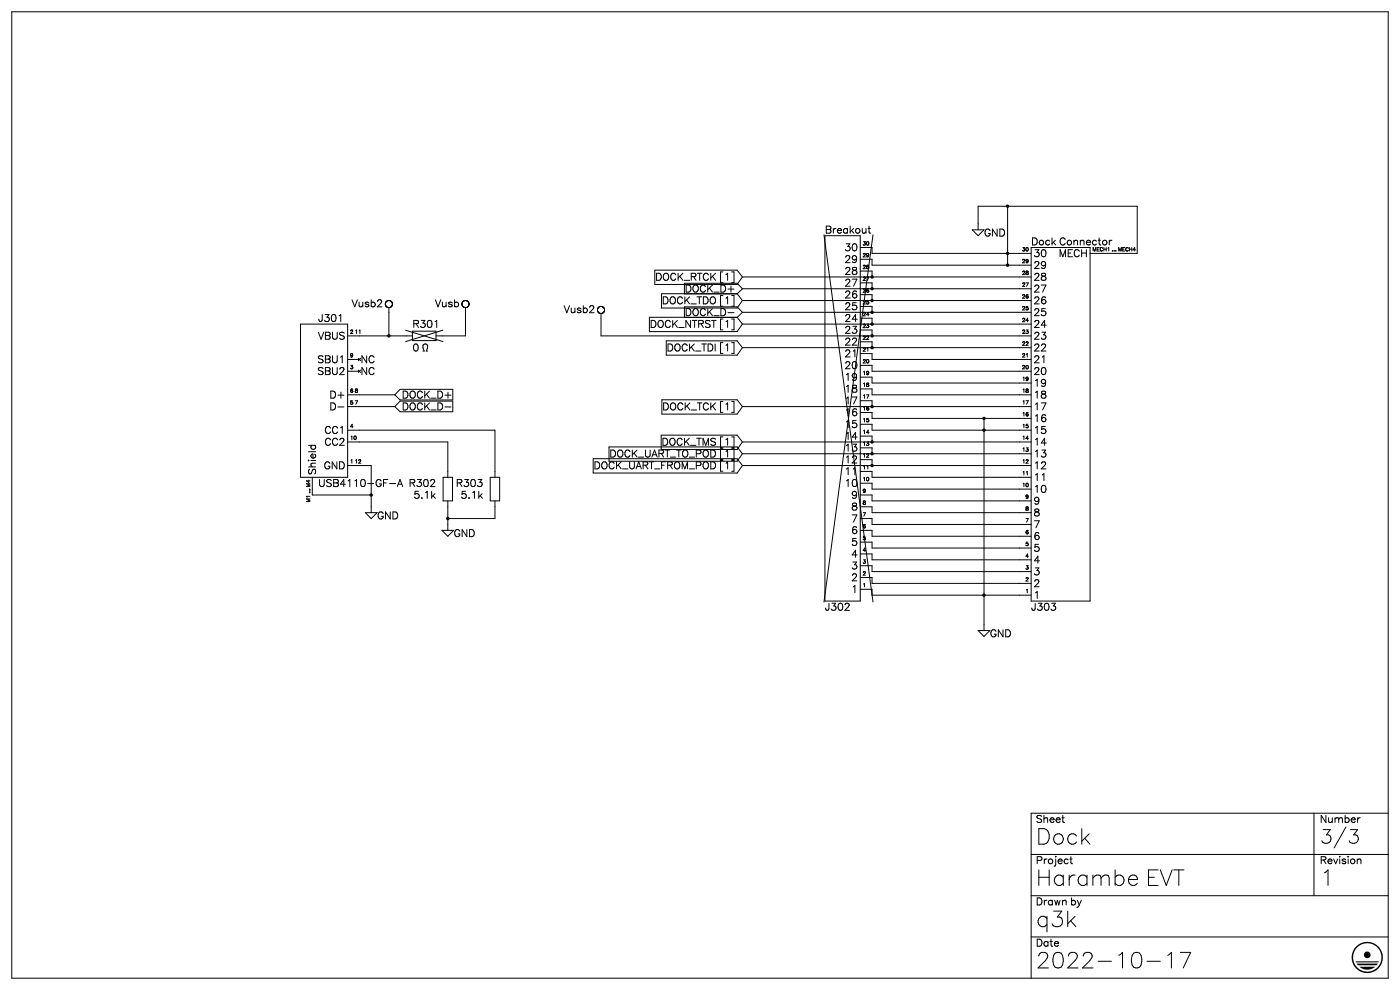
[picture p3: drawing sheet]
<svg xmlns="http://www.w3.org/2000/svg" width="297mm" height="210mm" viewBox="0 0 297 210" stroke-linecap="round" stroke-linejoin="round" font-family="sans-serif">
<g fill="none" stroke="#000" stroke-width=".21">
<path d="M2.5 2.5h292v205h-292zM138.9 57.3h17.5l1.1 1.5M157.5 58.8h61.3M157.5 58.8l-1.1 1.5h-17.5M174.8 49.8l10.4 77.9M175 50h7.5v77.5h-7.5zM182.5 60h2.5v1.2M182.5 55h2.5v1.2h33.8M182.5 52.5h2.5v1.3h33.8M182.5 57.5h2.5v1.3M185.2 49.8l-10.4 77.9M206.3 48.7h2.4l-1.2 1.3z"/>
<path d="M207.5 48.7v-5h33.7v10.1h-9.9M213.8 43.7v12.5M218.8 52.5h12.5v75h-12.5zM63.8 68.7h9.9v32.5h-9.9zM73.7 76.2h2.6M73.7 71.3h13.8M73.7 78.8h2.6M82 65l.1 .1M82 63.9v.1M82 63.9h.1M82.1 63.9h-.1M82.1 65.1h.1"/>
<path d="M82.1 63.9h.1M82.1 65.1l.1 .1M82.2 65.2h.1M82.2 63.8l-.1 .1M82.2 65.2h.2M82.2 63.8h.1M82.3 63.8h-.1M82.4 65.2h.1M82.4 63.8h-.1M82.4 63.8h.1M82.5 65.2v6.1M82.5 63.7v.1"/>
<path d="M82.5 63.7l-.1 .1M82.5 65.2h.1M82.5 63.8h.1M82.6 65.2h-.1M82.6 63.8h.1M82.6 65.2h.1M82.7 63.8h.1M82.8 63.8l.1 .1M82.8 65.2h-.2M82.9 65.2h-.1M82.9 65.1v.1M82.9 63.9h.1"/>
<path d="M82.9 65.1h.1M82.9 63.9l.2 .1M83 65.1h-.1M83 65.1h.1M83 65v.1M83.1 65h-.1M83.1 64h.1M83.1 64v.1M83.1 64.1h.1M83.1 64.9v.1M83.2 64.9h-.1M83.2 64.1v.1"/>
<path d="M83.2 64.2h.1M83.2 64.2v.1M83.2 64.7v.2M83.2 64.7h.1M83.2 64.3v.1M83.2 64.4h.1M83.2 64.6v.1M83.2 64.6h.1M83.2 64.4v.1M83.2 64.5v.1M86 70l8 2.4M87.5 70.2h5v2.1h-5z"/>
<path d="M89.7 74.5h.3a1.15 1.15 0 0 1-.1-1.5h.4a.62 .62 0 0 1 .3 1l-.2 .5h.3M94 70l-8 2.4M98.2 65.1h.1M98.3 65.1h.1M98.3 65.1l.2 .1M98.4 63.9h-.2M98.4 63.8v.1M98.5 65.2h.1M98.5 63.8h-.1M98.5 63.8h.1M98.6 65.2h.1M98.6 63.8h-.1"/>
<path d="M98.6 63.8h.1M98.7 65.2h.1M98.7 63.8h-.1M98.7 63.8h.1M98.7 65.2v6.1h-6.2M98.8 65.2h-.1M98.8 63.8h.1M98.8 65.2h.1M98.9 65.2h-.1M98.9 63.8h.1M98.9 65.2h.1M99 65.2h-.1"/>
<path d="M99 63.8h.1M99 65.2h.1M99.1 63.8v.1M99.1 63.9l.3 .2M99.2 65.1l-.2 .1M99.2 65.1h.1M99.3 65.1h-.1M99.3 65v.1M99.3 65h.1M99.4 64.9l-.1 .1M99.4 64.9h.1M99.4 64.1h.1"/>
<path d="M99.4 64.1v.1M99.4 64.8v.1M99.4 64.8h.1M99.4 64.2h.1M99.5 64.2v.1M99.5 64.3v.1M99.5 64.4h.1M99.5 64.6l-.1 .2M99.5 64.6h.1M99.5 64.4v.1M99.5 64.5v.1M127 66.3l.1 .1"/>
<path d="M127 65.2h.1M127.1 66.4h.1M127.1 65.1l-.1 .1M127.1 65.1h.1M127.2 66.4v.1M127.2 66.5h.2M127.3 65l-.2 .1M127.4 65h-.1M127.4 66.5h.1M127.4 65h.1M127.5 66.5h.1M127.5 65h.1"/>
<path d="M127.5 65h-.1M127.5 66.5v4.8h91.3M127.6 66.5h-.1M127.6 65h.1M127.7 65l.2 .1M127.8 66.5h-.2M127.8 66.4v.1M127.9 66.4h-.1M127.9 66.4h.1M127.9 65.1h.1M127.9 65.1l.2 .2M128 66.3l-.1 .1"/>
<path d="M128 66.3h.1M128.1 66.3h-.1M128.1 66.2v.1M128.1 65.3h.1M128.1 65.3v.1M128.1 65.4h.1M128.2 66.1l-.1 .1M128.2 66.1h.1M128.2 65.4v.1M128.2 65.5h.1M128.2 65.5v.1M128.2 65.6h.1"/>
<path d="M128.2 65.9v.2M128.2 65.9h.1M128.2 65.6v.1M128.2 65.7h.1M128.2 65.8v.1M128.2 65.7v.1M137.8 67.3h18.6l1.1 1.4M140.3 62.3h16.1M141.3 72.3h15.1l1.1 1.5M145.2 60.1h11.2l1.1 1.1M145.2 65.1h11.2l1.1 1.2M156.4 62.3l1.1 1.4"/>
<path d="M157.5 68.7h61.3M157.5 66.3h61.3M157.5 61.2h61.3M157.5 73.8h61.3M157.5 63.7h61.3M157.5 68.7l-1.1 1.6h-18.6M157.5 61.2l-1.1 1.1M157.5 66.3l-1.1 1h-11.2M157.5 73.8l-1.1 1.5h-15.1M157.5 63.7l-1.1 1.6h-16.1M182.5 75h2.5v1.2h33.8M182.5 77.5h2.5v1.3h33.8"/>
<path d="M182.5 67.5h2.5v1.2M182.5 65h2.5v1.3M182.5 70h2.5v1.3M182.5 80h2.5v1.2h33.8M182.5 62.5h2.5v1.2M182.5 72.5h2.5v1.3M73.7 83.8h10.1M73.7 98.8h5v9.9M73.7 86.3h10.1M73.7 93.7h21.3v7.5M73.7 91.3h31.3v9.9M83.8 86.3l1.1 1h11.2"/>
<path d="M83.8 83.8l1.1 1h11.2M96.1 85.1h-11.2l-1.1 1.2M96.1 82.6h-11.2l-1.1 1.2M125.8 97.3h30.6l1.1 1.5M129.2 94.8h27.2l1.1 1.4M140.3 92.3h16.1l1.1 1.4M140.4 84.8h16l1.1 1.5M157.5 98.8h61.3M157.5 86.3h61.3M157.5 93.7h61.3M157.5 96.2h61.3M157.5 93.7l-1.1 1.6h-16.1"/>
<path d="M157.5 98.8l-1.1 1.5h-30.6M157.5 96.2l-1.1 1.6h-27.2M157.5 86.3l-1.1 1.5h-16M182.5 82.5h2.5v1.3h33.8M182.5 90h2.5v1.3h33.8M182.5 85h2.5v1.3M182.5 92.5h2.5v1.2M182.5 95h2.5v1.2M182.5 87.5h2.5v1.2h33.8M182.5 97.5h2.5v1.3M208.7 88.7v45M66.2 101.2v3.8h12.5"/>
<path d="M77.5 108.7h2.5l-1.3 1.3zM84.5 102.7h.7M84.9 101.7l.5 1.5M93.7 112.5h2.6l-1.3 1.2zM94 101.2h2v5.1h-2zM95 106.3v6.2M104 101.2h2v5.1h-2zM105 106.3v3.7h-10M182.5 100h2.5v1.2h33.8M182.5 105h2.5v1.3h33.8M182.5 117.5h2.5v1.3h33.8M182.5 110h2.5v1.3h33.8"/>
<path d="M182.5 107.5h2.5v1.2h33.8M182.5 112.5h2.5v1.2h33.8M182.5 102.5h2.5v1.3h33.8M182.5 115h2.5v1.3h33.8M182.5 120h2.5v1.2h33.8M182.5 125h2.5v1.2h33.8M182.5 122.5h2.5v1.3h33.8M207.5 133.7h2.5l-1.3 1.3zM278.7 172.5v17.5M286.5 176h1.5l-.8 1.1M287.9 177.2a1 1 0 0 1-.2 1.5M294.5 172.5h-75.7v35"/>
<path d="M218.8 190h75.7M218.8 181.3h75.7M218.8 198.7h75.7M248 202.5l.5-.5v3.3M250.4 202h2.2l-1.6 3.3"/>
</g>
<g fill="#000">
<path d="M287.7 200.8a3.3 3.3 0 0 1 2.4-1v.3a3 3 0 0 0-2.7 4.3 3 3 0 0 0 5 .5 3 3 0 0 0-1.7-4.8h-.6v-.3a3.3 3.3 0 0 1 3.2 4.2 3.3 3.3 0 0 1-4.9 2 3.3 3.3 0 0 1-.7-5.2zM288.4 205.1h3.3a2.59 2.59 0 0 1-3.3 0zM287.8 204.4h4.5l-.3 .4h-3.9zM287.6 203.9h4.9l-.1 .2h-4.7z"/>
<circle cx="290.1" cy="202.5" r=".71"/>
</g>
<g fill="none" stroke="#000" stroke-width=".75">
<path d="M185 58.7v.1M213.8 43.7h.1M213.8 53.7v.1M213.8 56.2h.1M82.5 71.2v.1M185 61.2h.1M185 63.7h.1M185 66.2v.1M185 68.7h.1M185 71.2v.1M185 73.7v.1M185 86.2v.1"/>
<path d="M185 93.7h.1M185 96.2h.1M185 98.7v.1M208.7 88.7h.1M208.7 91.2v.1M78.7 105h.1M95 110h.1M208.7 126.2h.1"/>
</g>
<g font-size="5.3">
<text x="219.8" y="179.1">Dock</text>
<text x="219.8" y="187.9">Harambe EVT</text>
<text x="280" y="187.9">1</text>
<text x="219.8" y="196.6">q3k</text>
<text x="219.8" y="205.4">2022-10-17</text>
</g>
<text font-size="4.6" x="280" y="178.9">3/3</text>
<g font-size="2.4">
<text x="175" y="49.5">Breakout</text>
<text x="179.3" y="53.3">30</text>
<text x="208.8" y="50.1">GND</text>
<text x="218.7" y="52">Dock Connector</text>
<text x="137.9" y="59.5">DOCK_RTCK [1]</text>
<text x="179.3" y="55.7">29</text>
<text x="179.3" y="58.2">28</text>
<text x="219.2" y="54.5">30</text>
<text x="219.2" y="57">29</text>
<text x="219.2" y="59.5">28</text>
<text x="223.7" y="54.5">MECH</text>
<text x="74.4" y="65.1">Vusb2</text>
<text x="92" y="65.1">Vusb</text>
<text x="139.3" y="64.5">DOCK_TDO [1]</text>
<text x="144.6" y="62">DOCK_D+</text>
<text x="179.3" y="60.8">27</text>
<text x="179.3" y="65.8">25</text>
<text x="179.3" y="63.3">26</text>
<text x="219.2" y="62">27</text>
<text x="219.2" y="64.5">26</text>
<text x="66.7" y="72">VBUS</text>
<text x="67.5" y="68.3">J301</text>
<text x="87.5" y="69.5">R301</text>
<text x="119.4" y="66.4">Vusb2</text>
<text x="136.4" y="69.5">DOCK_NTRST [1]</text>
<text x="145.2" y="67">DOCK_D-</text>
<text x="179.3" y="68.3">24</text>
<text x="179.3" y="70.7">23</text>
<text x="219.2" y="67">25</text>
<text x="219.2" y="69.5">24</text>
<text x="219.2" y="72">23</text>
<text x="67" y="77">SBU1</text>
<text x="76.5" y="77">NC</text>
<text x="87.5" y="74.5">0</text>
<text x="140.5" y="74.5">DOCK_TDI [1]</text>
<text x="179.3" y="75.8">21</text>
<text x="179.3" y="73.2">22</text>
<text x="219.2" y="77">21</text>
<text x="219.2" y="74.5">22</text>
<text x="67" y="79.5">SBU2</text>
<text x="76.5" y="79.5">NC</text>
<text x="179.3" y="78.3">20</text>
<text x="179.3" y="80.8">19</text>
<text x="179.3" y="83.3">18</text>
<text x="219.2" y="79.5">20</text>
<text x="219.2" y="82">19</text>
<text x="70.1" y="84.5">D+</text>
<text x="70.7" y="87">D-</text>
<text x="85.3" y="87">DOCK_D-</text>
<text x="85.3" y="84.5">DOCK_D+</text>
<text x="139.6" y="87">DOCK_TCK [1]</text>
<text x="179.3" y="85.7">17</text>
<text x="179.3" y="88.3">16</text>
<text x="219.2" y="89.5">16</text>
<text x="219.2" y="84.5">18</text>
<text x="219.2" y="87">17</text>
<text x="68.5" y="94.5">CC2</text>
<text x="68.5" y="92">CC1</text>
<text x="139.3" y="94.5">DOCK_TMS [1]</text>
<text x="179.3" y="90.8">15</text>
<text x="179.3" y="93.3">14</text>
<text x="179.3" y="95.8">13</text>
<text x="219.2" y="94.5">14</text>
<text x="219.2" y="92">15</text>
<text x="67" y="100.7" transform="rotate(-90 67 100.7)">Shield</text>
<text x="67.9" y="99.5">GND</text>
<text x="122.9" y="99.5">DOCK_UART_FROM_POD [1]</text>
<text x="126.7" y="97">DOCK_UART_TO_POD [1]</text>
<text x="179.3" y="98.2">12</text>
<text x="179.3" y="100.7">11</text>
<text x="219.2" y="102">11</text>
<text x="219.2" y="99.5">12</text>
<text x="219.2" y="97">13</text>
<text x="67.5" y="103.3">USB4110-GF-A</text>
<text x="86.8" y="103.3">R302</text>
<text x="88" y="105.8">5.1k</text>
<text x="96.8" y="103.3">R303</text>
<text x="98" y="105.8">5.1k</text>
<text x="179.3" y="103.3">10</text>
<text x="180.7" y="105.8">9</text>
<text x="219.2" y="107">9</text>
<text x="219.2" y="104.5">10</text>
<text x="80" y="110.1">GND</text>
<text x="96.3" y="113.9">GND</text>
<text x="180.7" y="110.8">7</text>
<text x="180.7" y="108.3">8</text>
<text x="180.7" y="113.2">6</text>
<text x="219.2" y="112">7</text>
<text x="219.2" y="109.5">8</text>
<text x="180.7" y="118.3">4</text>
<text x="180.7" y="115.7">5</text>
<text x="219.2" y="117">5</text>
<text x="219.2" y="119.5">4</text>
<text x="219.2" y="114.5">6</text>
<text x="180.7" y="120.8">3</text>
<text x="180.7" y="125.8">1</text>
<text x="180.7" y="123.3">2</text>
<text x="219.2" y="122">3</text>
<text x="219.2" y="124.5">2</text>
<text x="175" y="129.5">J302</text>
<text x="218.7" y="129.5">J303</text>
<text x="219.2" y="127">1</text>
<text x="210" y="135.1">GND</text>
<text x="219.8" y="174.5">Sheet</text>
<text x="280" y="174.5">Number</text>
<text x="219.8" y="183.2">Project</text>
<text x="280" y="183.2">Revision</text>
<text x="219.8" y="192">Drawn by</text>
<text x="219.8" y="200.7">Date</text>
</g>
<g font-size="1.2">
<text x="183" y="52">30</text>
<text x="216.9" y="53.2">30</text>
<text x="231.8" y="53.2">MECH1 ... MECH4</text>
<text x="183" y="59.5">27</text>
<text x="183" y="54.5">29</text>
<text x="183" y="57">28</text>
<text x="216.9" y="55.7">29</text>
<text x="216.9" y="58.2">28</text>
<text x="183" y="64.5">25</text>
<text x="183" y="62">26</text>
<text x="216.9" y="65.7">25</text>
<text x="216.9" y="60.7">27</text>
<text x="216.9" y="63.2">26</text>
<text x="74.3" y="70.7">2 11</text>
<text x="183" y="67">24</text>
<text x="183" y="69.5">23</text>
<text x="183" y="72">22</text>
<text x="216.9" y="68.2">24</text>
<text x="216.9" y="70.7">23</text>
<text x="74.3" y="75.7">9</text>
<text x="183" y="77">20</text>
<text x="183" y="74.5">21</text>
<text x="216.9" y="75.7">21</text>
<text x="216.9" y="73.2">22</text>
<text x="74.3" y="83.2">6 8</text>
<text x="74.3" y="78.2">3</text>
<text x="183" y="79.5">19</text>
<text x="183" y="82">18</text>
<text x="216.9" y="78.2">20</text>
<text x="216.9" y="83.2">18</text>
<text x="216.9" y="80.7">19</text>
<text x="74.3" y="85.7">5 7</text>
<text x="183" y="89.5">15</text>
<text x="183" y="84.5">17</text>
<text x="183" y="87">16</text>
<text x="216.9" y="88.2">16</text>
<text x="216.9" y="85.7">17</text>
<text x="74.3" y="93.2">10</text>
<text x="74.3" y="90.7">4</text>
<text x="183" y="92">14</text>
<text x="183" y="94.5">13</text>
<text x="216.9" y="93.2">14</text>
<text x="216.9" y="95.7">13</text>
<text x="216.9" y="90.7">15</text>
<text x="74.3" y="98.2">1 12</text>
<text x="183" y="102">10</text>
<text x="183" y="97">12</text>
<text x="183" y="99.5">11</text>
<text x="216.9" y="100.7">11</text>
<text x="216.9" y="98.2">12</text>
<text x="65.8" y="106.8" transform="rotate(-90 65.8 106.8)">M1 ... M4</text>
<text x="183" y="104.5">9</text>
<text x="183" y="107">8</text>
<text x="216.9" y="103.2">10</text>
<text x="217.6" y="105.7">9</text>
<text x="183" y="109.5">7</text>
<text x="183" y="112">6</text>
<text x="217.6" y="110.7">7</text>
<text x="217.6" y="108.2">8</text>
<text x="217.6" y="113.2">6</text>
<text x="183" y="119.5">3</text>
<text x="183" y="117">4</text>
<text x="183" y="114.5">5</text>
<text x="217.6" y="115.7">5</text>
<text x="217.6" y="118.2">4</text>
<text x="183" y="124.5">1</text>
<text x="183" y="122">2</text>
<text x="217.6" y="125.7">1</text>
<text x="217.6" y="120.7">3</text>
<text x="217.6" y="123.2">2</text>
</g>
</svg>
